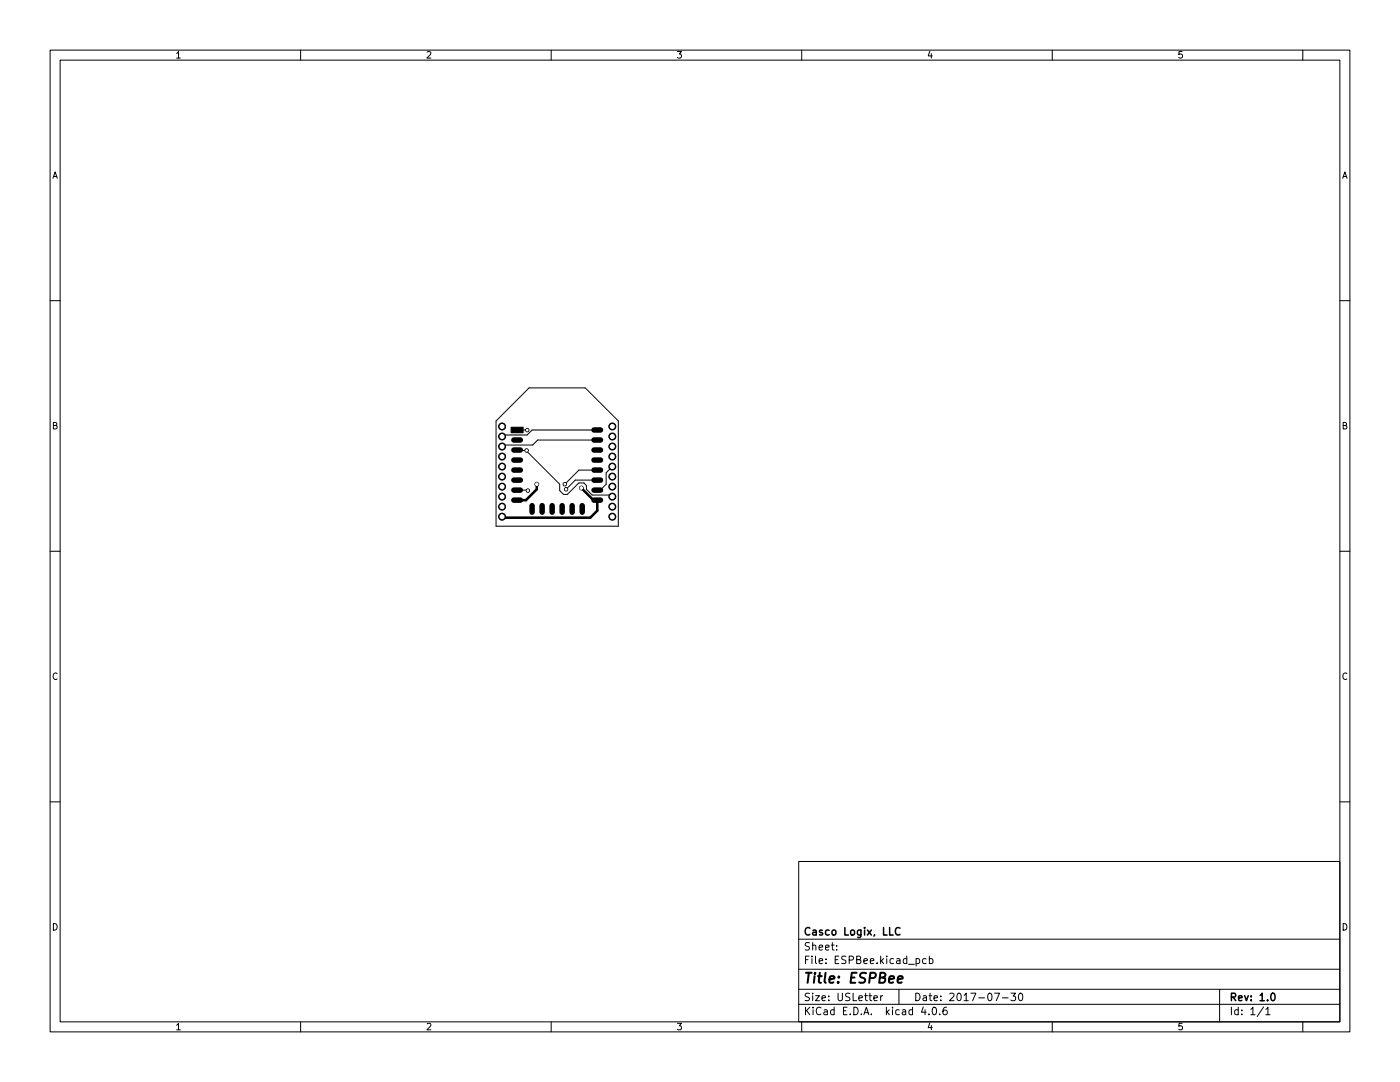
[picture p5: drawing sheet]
<svg xmlns="http://www.w3.org/2000/svg" width="279mm" height="216mm" viewBox="0 0 279 216" stroke-linecap="round" stroke-linejoin="round" font-family="sans-serif">
<g fill="none" stroke="#000" stroke-width=".2">
<path d="M10 10h259.4v195.9h-259.4zM12 12h255.4v191.9h-255.4zM60 10v2M110 10v2M160 10v2M210 10v2M260 10v2M10 60h2M267.4 60h2M105.6 77.4h11.2l6.6 6.6v21h-24.4v-21zM103.2 85.8h2M103.2 89.8l1.9 .1 6.6 6.7v1.3l.8 .8h.7l2.3-2.3h1l.5 .5v.7l1.2 1.2h3.7l.3 .3"/>
<path d="M103.2 97.8l2.2 .1M105.2 85.8h.1M119.2 85.8h-13l-1 1h-4.7l-.3 .3M119.2 87.8h-11.9l-1 1h-5.8l-.3 .3M119.2 93.8h-3.7l-2.8 2.8M119.2 95.8h-4.4l-1.8 1.8M122.2 93.1l-1.2 1.2v2.3l-1.2 1.2h-.6M10 110h2M267.4 110h2M10 160h2M267.4 160h2M159.4 171.9h108v32h-108z"/>
<path d="M159.4 197.4h108M159.4 193.4h108M159.4 187.4h108M167 189.4v.2M167 188.7v.1M174.4 199.2l.7-.2-.1-.3h-.4l-.2 .2 .1 .7h.5M175.8 198.7v1M176.2 198.7l-.4 .3M179.4 197.4v3M182.8 191.4l.5-.1 .2 .3-.1 .6h-.6M184.8 191.4l-.4-.1-.3 .3 .2 .6h.5M185.5 191.4l.4-.1 .3 .3-.2 .6h-.5"/>
<path d="M185.5 190.8v1.5M198.5 198.2h1l-.7 1.5M200 199.1h1.2M201.8 198.2h.9l-.5 .5 .4 .2v.6l-.2 .2-.6-.2M203.4 198.3l.2-.1a.8 .8 0 0 1 .5 .7 .8 .8 0 0 1-.5 .8l-.2-.2-.1-.4zM243.4 197.4v6.5M60 203.9v2M110 203.9v2M159.4 200.4h108M160 203.9v2M184.3 200.9l-.4 1.1h.9M185.4 202.3v.2"/>
<path d="M186.3 201h.1a.8 .8 0 0 1 .5 .7 .8 .8 0 0 1-.5 .8 1 1 0 0 1-.1-1.5zM187.5 202.3v.2M188.9 201h-.4a1.01 1.01 0 0 0 0 1.5l.5-.2v-.5l-.2-.3-.5 .1-.1 .2M210 203.9v2M252.2 200.9l-1.3 1.9M252.6 201.4l.4-.4v1.5M252.6 202.5h.9M260 203.9v2"/>
</g>
<path d="M179.6 185.2a.71 .71 0 0 0-1 .5 .71 .71 0 0 0 .7 .9l.3-.2M253.8 198.2h.2a.8 .8 0 0 1 .5 .7 .8 .8 0 0 1-.5 .8 1 1 0 0 1-.2-1.5z" fill="none" stroke="#000" stroke-width=".3"/>
<path d="M179.2 195.4l.9-.2v-.3l-.6-.1-.3 .3v.9h.7" fill="none" stroke="#000" stroke-width=".4"/>
<g fill="none" stroke="#000" stroke-width="1.1">
<path d="M102.5 87.8h1.3M102.5 89.8h1.3M102.5 91.8h1.3M102.5 93.8h1.3M102.5 95.8h1.3M102.5 97.8h1.3M102.5 99.8h1.3M118.5 87.8h1.3M118.5 89.8h1.3M118.5 91.8h1.3M118.5 93.8h1.3M118.5 95.8h1.3"/>
<path d="M118.5 97.8h1.3M118.5 99.8h1.3M118.5 85.8h1.3M106.2 100.9v1.3M108.2 100.9v1.3M110.2 100.9v1.3M112.2 100.9v1.3M114.2 100.9v1.3M116.2 100.9v1.3"/>
</g>
<g fill="#000" stroke="#000" stroke-width=".2">
<path d="M102 85.3h2.4v1.1h-2.4z"/>
<circle cx="100.2" cy="97.1" r=".7"/>
<circle cx="100.2" cy="91.1" r=".7"/>
<circle cx="100.2" cy="95.1" r=".7"/>
<circle cx="100.2" cy="93.1" r=".7"/>
<circle cx="100.2" cy="99.1" r=".7"/>
<circle cx="100.2" cy="87.1" r=".7"/>
<circle cx="100.2" cy="85.1" r=".7"/>
<circle cx="100.2" cy="89.1" r=".7"/>
<circle cx="105.1" cy="89.9" r=".34"/>
<circle cx="105.2" cy="85.8" r=".34"/>
<circle cx="105.4" cy="97.9" r=".34"/>
<circle cx="107.1" cy="96.6" r=".38"/>
<circle cx="112.7" cy="96.6" r=".34"/>
<circle cx="113" cy="97.6" r=".34"/>
<circle cx="116" cy="97.4" r=".38"/>
<circle cx="122.2" cy="91.1" r=".7"/>
<circle cx="122.2" cy="97.1" r=".7"/>
<circle cx="122.2" cy="95.1" r=".7"/>
<circle cx="122.2" cy="99.1" r=".7"/>
<circle cx="122.2" cy="93.1" r=".7"/>
<circle cx="122.2" cy="87.1" r=".7"/>
<circle cx="122.2" cy="85.1" r=".7"/>
<circle cx="122.2" cy="89.1" r=".7"/>
<circle cx="100.2" cy="101.1" r=".7"/>
<circle cx="100.2" cy="103.1" r=".7"/>
<circle cx="122.2" cy="101.1" r=".7"/>
<circle cx="122.2" cy="103.1" r=".7"/>
</g>
<path d="M107.1 96.6v1l-2.1 2.2h-1.8M116 97.4l2.4 2.4h.8v2.1l-1.4 1.4h-17.4l-.2-.2" fill="none" stroke="#000" stroke-width=".51"/>
<g fill="#fff" stroke="#fff" stroke-width=".2">
<circle cx="116" cy="97.4" r=".25"/>
<circle cx="107.1" cy="96.6" r=".25"/>
<circle cx="105.2" cy="85.8" r=".17"/>
<circle cx="105.1" cy="89.9" r=".17"/>
<circle cx="105.3" cy="97.9" r=".17"/>
<circle cx="112.7" cy="96.6" r=".17"/>
<circle cx="113" cy="97.6" r=".17"/>
<circle cx="100.2" cy="103.1" r=".4"/>
<circle cx="100.2" cy="101.1" r=".4"/>
<circle cx="100.2" cy="99.1" r=".4"/>
<circle cx="100.2" cy="97.1" r=".4"/>
<circle cx="100.2" cy="95.1" r=".4"/>
<circle cx="100.2" cy="93.1" r=".4"/>
<circle cx="100.2" cy="91.1" r=".4"/>
<circle cx="100.2" cy="89.1" r=".4"/>
<circle cx="100.2" cy="87.1" r=".4"/>
<circle cx="100.2" cy="85.1" r=".4"/>
<circle cx="122.2" cy="85.1" r=".4"/>
<circle cx="122.2" cy="87.1" r=".4"/>
<circle cx="122.2" cy="89.1" r=".4"/>
<circle cx="122.2" cy="91.1" r=".4"/>
<circle cx="122.2" cy="93.1" r=".4"/>
<circle cx="122.2" cy="95.1" r=".4"/>
<circle cx="122.2" cy="97.1" r=".4"/>
<circle cx="122.2" cy="99.1" r=".4"/>
<circle cx="122.2" cy="101.1" r=".4"/>
<circle cx="122.2" cy="103.1" r=".4"/>
</g>
<text font-size="2.8" x="160.4" y="196.2">Title: ESPBee</text>
<g font-size="2.1">
<text x="160.4" y="189.7">Sheet:</text>
<text x="160.4" y="186.7">Casco Logix, LLC</text>
<text x="160.4" y="192.4">File: ESPBee.kicad_pcb</text>
<text x="160.4" y="202.5">KiCad E.D.A. kicad 4.0.6</text>
<text x="160.4" y="199.7">Size: USLetter</text>
<text x="182.4" y="199.7">Date: 2017-07-30</text>
<text x="245.4" y="199.7">Rev: 1.0</text>
<text x="245.4" y="202.5">Id: 1/1</text>
</g>
<g font-size="1.8">
<text x="35" y="11.6">1</text>
<text x="85" y="11.6">2</text>
<text x="135" y="11.6">3</text>
<text x="185" y="11.6">4</text>
<text x="235" y="11.6">5</text>
<text x="10.3" y="35.6">A</text>
<text x="267.7" y="35.6">A</text>
<text x="10.3" y="85.7">B</text>
<text x="267.7" y="85.7">B</text>
<text x="10.3" y="135.6">C</text>
<text x="267.7" y="135.6">C</text>
<text x="10.3" y="185.7">D</text>
<text x="267.7" y="185.7">D</text>
<text x="35" y="205.6">1</text>
<text x="85" y="205.6">2</text>
<text x="135" y="205.6">3</text>
<text x="185" y="205.6">4</text>
<text x="235" y="205.6">5</text>
</g>
</svg>
